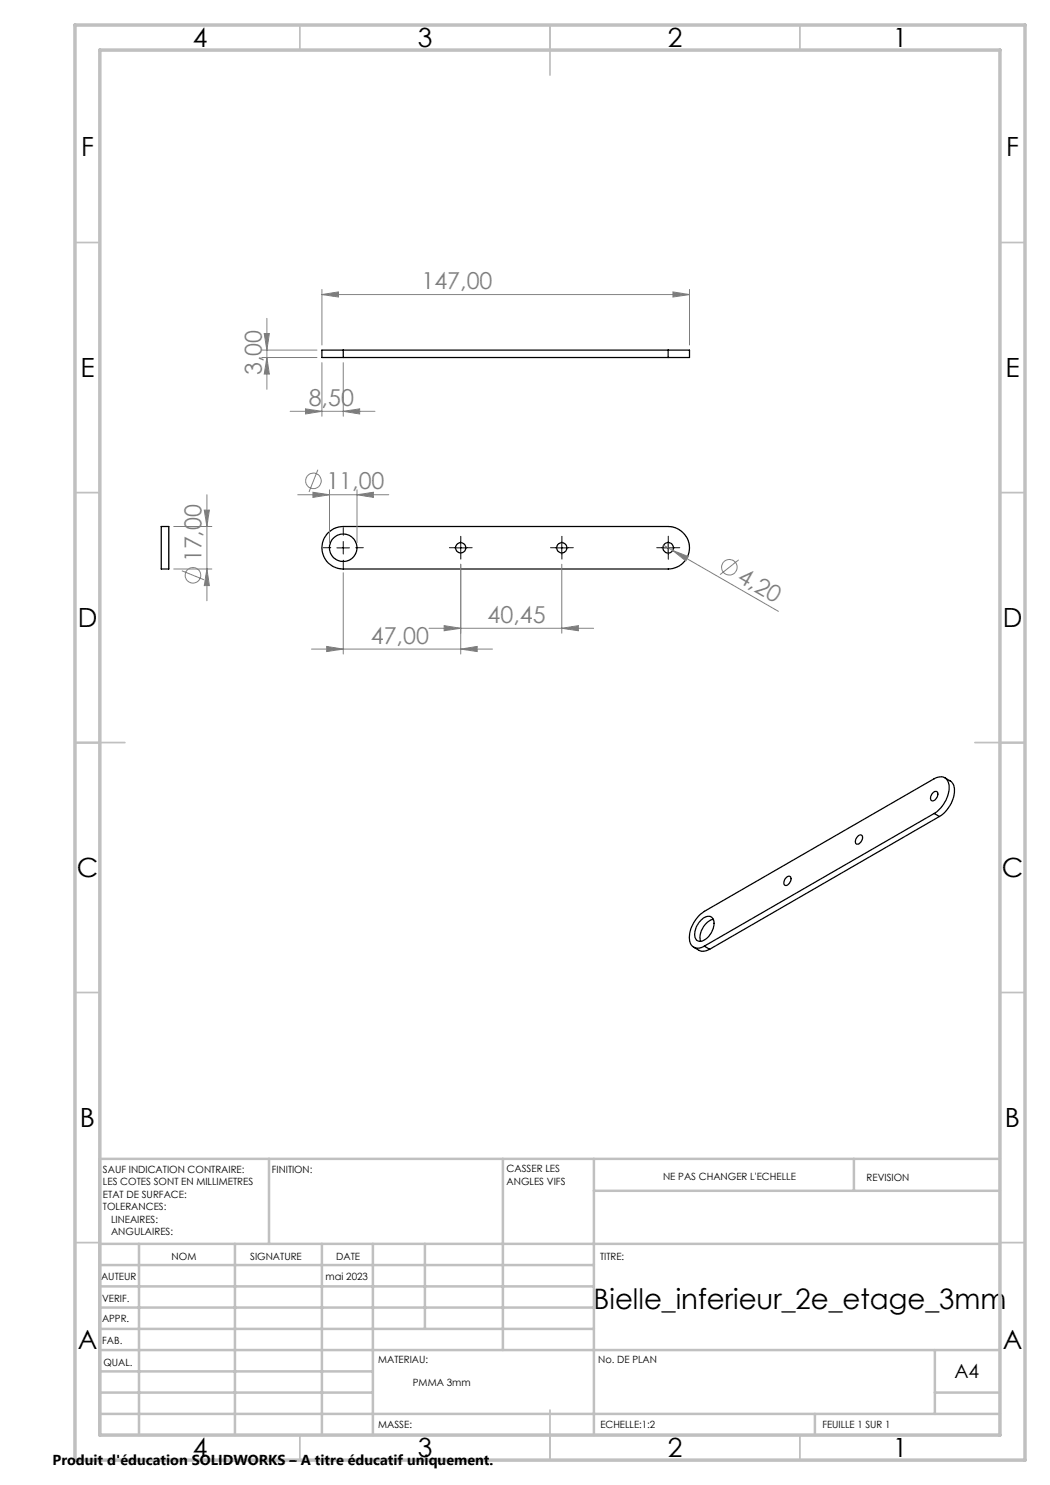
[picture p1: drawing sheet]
<svg xmlns="http://www.w3.org/2000/svg" width="210mm" height="297mm" viewBox="0 0 210 297" stroke-linecap="round" stroke-linejoin="round" font-family="sans-serif">
<g fill="none" stroke="#000" stroke-width=".25">
<path d="M68.7 70h-4.3v1.5h4.3M68.7 71.5h64.9M68.7 70v1.5M68.7 70h64.9M133.6 70h4.3v1.5h-4.3M133.6 70v1.5M32.2 105.3h1.6v8.5h-1.6zM65.6 106.6l1.2-.9 .9-.3 1-.1h64.9a4.3 4.3 0 0 1 4.3 4.3 4.3 4.3 0 0 1-4.3 4.2h-64.9a4.2 4.2 0 0 1-4-2.6 4.2 4.2 0 0 1 .9-4.6zM186.7 158.5a.55 .55 0 0 1 .8-.1 .55 .55 0 0 1 0 .8 1 1 0 0 1-1.2 .9 1.23 1.23 0 0 1 .4-1.6zM188.9 155.5a2.8 2.8 0 0 1 1.7 1.3 5.5 5.5 0 0 1-1.7 5.8l-1 .7M157.2 175.6a.58 .58 0 0 1 .8-.3 .58 .58 0 0 1 .2 .9 1.07 1.07 0 0 1-1.3 .8 1.14 1.14 0 0 1 .3-1.4zM171.6 167.2a.54 .54 0 0 1 .8-.1 .54 .54 0 0 1 0 .8 1.05 1.05 0 0 1-1.2 .9 1.23 1.23 0 0 1 .4-1.6z"/>
<path d="M186.8 162.7a6 6 0 0 0 2.9-6.2 1.74 1.74 0 0 0-2.9-.8l-45.9 26.6a6.5 6.5 0 0 0-3 5.9 1.77 1.77 0 0 0 3 1M186.8 162.7l-45.9 26.5M186.8 162.7l1.1 .6M187.9 163.3l-46 26.6M138.7 189.4a2.67 2.67 0 0 0 1.9 .8l1.3-.3M140.2 184a1.47 1.47 0 0 1 2.5-.2 3.7 3.7 0 0 1-2.7 4.5 1.45 1.45 0 0 1-1-2.1l.3-1zM140.9 189.2l1 .7M142.7 183.9a3.8 3.8 0 0 0-2.6 4.4"/>
<circle cx="68.6" cy="109.5" r="2.75"/>
<circle cx="92.2" cy="109.6" r="1.02"/>
<circle cx="112.4" cy="109.6" r="1.01"/>
<circle cx="133.6" cy="109.6" r="1.05"/>
</g>
<g fill="none" stroke="#808080" stroke-width=".2">
<path d="M64.4 58.9l3.3-.5v1zM64.4 57.9v11.1M64.4 58.9h73.5M134.6 58.4l3.3 .5-3.3 .5zM137.9 57.9v11.1M52.4 70h11M52.4 71.5h11M52.8 66.7h1.1l-.5 3.3zM53.4 63.7v14.2M53.4 71.5l.5 3.3h-1.1zM64.4 72.5v10.8M68.7 72.5v10.8"/>
<path d="M41.4 99v21.2M58 82.3h17M59.5 99h18.3M61.1 81.8l3.3 .5-3.3 .5zM62.6 98.5l3.3 .5-3.3 .5zM63.6 93.9l-1.8 4.5M65.9 98v10.5M68.7 82.3l3.2-.5v1zM71.4 99l3.3-.5v1zM71.4 98v10.5M34.7 105.3h7.7M34.7 113.8h7.7"/>
<path d="M36.4 114.2l4.4 1.8M40.9 102h1l-.5 3.3zM41.4 113.8l.5 3.3h-1zM68.7 114.5v16.3M92.1 112.9v17.9M112.4 112.9v13.7M132.7 109l23 13.3M134.5 110.1l3.2 1.2-.5 .9zM147.7 112l-3.7 2.9M62.3 129.8h36.2M65.3 129.3l3.4 .5-3.4 .5zM85.8 125.7h32.9"/>
<path d="M88.8 125.1l3.3 .6-3.3 .4zM92.1 129.8l3.3-.5v1zM112.4 125.7l3.3-.6v1z"/>
<circle cx="62.7" cy="96.2" r="1.56"/>
<circle cx="38.6" cy="115.1" r="1.55"/>
<circle cx="145.9" cy="113.5" r="1.56"/>
</g>
<g fill="none" stroke="#000" stroke-width=".2" stroke-dasharray="30.5 1.3 1.3 1.3">
<path d="M66.2 109.5h-1.5M68.7 107v-1.5M68.7 112v1.5M71.2 109.5h1.5M90.9 109.5h-1M92.2 108.3v-1M92.2 110.8v1M93.4 109.5h1M111.1 109.5h-1M112.4 108.3v-1M112.4 110.8v1M113.6 109.5h1.1"/>
<path d="M132.4 109.5h-1M133.7 108.3v-1.1M133.7 110.8v1M134.9 109.5h1.1"/>
</g>
<path d="M67.4 109.6h2.5M68.7 108.3v2.5M90.9 109.6h2.5M92.1 108.3v2.5M111.1 109.6h2.5M112.4 108.3v2.5M132.4 109.6h2.5M133.6 108.3v2.5" fill="none" stroke="#000" stroke-width=".2"/>
<g fill="none" stroke="#c0c0c0" stroke-width=".35">
<path d="M60 5v5M110 5v10M160 5v5M15 48.5h5M200 48.5h5M15 98.5h5M200 98.5h5M15 148.5h10M195 148.5h10M15 198.5h5M200 198.5h5M15 248.5h5"/>
<path d="M200 248.5h5M60 287v5M110 282v10M160 287v5"/>
</g>
<g fill="none" stroke="#c0c0c0" stroke-width=".5">
<path d="M53.8 231.8v17M100.6 231.8v38.2M118.8 231.8v55.2M118.8 238.2h81.2M170.8 231.8v6.4M200 231.8h-180v55.2M20 248.8h180M20 257.3h98.8M20 253h98.8M27.8 248.8v38.2M47 248.8v38.2M64.4 248.8v38.2"/>
<path d="M74.6 248.8v38.2M85 248.8v17M20 265.8h98.8M20 261.5h98.8M20 278.5h54.6M20 274.3h54.6M20 270h180M187 278.5h13M187 270v12.8M20 282.8h180M163 282.8v4.2"/>
</g>
<path d="M15 5h190v287h-190zM20 10h180v277h-180z" fill="none" stroke="#c0c0c0" stroke-width=".7"/>
<g fill="#808080">
<path d="M134.5 110.1l3.2 1.2-.5 .9z"/>
<path d="M112.4 125.7l3.3-.6v1zM88.8 125.1l3.3 .6-3.3 .4zM134.6 58.4l3.3 .5-3.3 .5zM64.4 58.9l3.3-.5v1zM68.7 82.3l3.2-.5v1zM61.1 81.8l3.3 .5-3.3 .5z"/>
<path d="M62.6 98.5l3.3 .5-3.3 .5zM71.4 99l3.3-.5v1zM65.3 129.3l3.4 .5-3.4 .5zM92.1 129.8l3.3-.5v1z"/>
<path d="M52.8 66.7h1.1l-.5 3.3zM53.4 71.5l.5 3.3h-1.1zM40.9 102h1l-.5 3.3zM41.4 113.8l.5 3.3h-1z"/>
</g>
<text font-size="5.6" x="118.7" y="261.8">Bielle_inferieur_2e_etage_3mm</text>
<g font-size="5.3">
<text x="38.5" y="9.5">4</text>
<text x="83.5" y="9.5">3</text>
<text x="133.6" y="9.5">2</text>
<text x="178.6" y="9.5">1</text>
<text x="16.2" y="31.2">F</text>
<text x="201.2" y="31.2">F</text>
<text x="16.1" y="75.5">E</text>
<text x="201.1" y="75.5">E</text>
<text x="15.5" y="125.5">D</text>
<text x="200.5" y="125.5">D</text>
<text x="15.4" y="175.5">C</text>
<text x="200.4" y="175.5">C</text>
<text x="16" y="225.5">B</text>
<text x="201" y="225.5">B</text>
<text x="15.5" y="269.7">A</text>
<text x="200.5" y="269.7">A</text>
<text x="38.5" y="291.5">4</text>
<text x="83.5" y="291.5">3</text>
<text x="133.6" y="291.5">2</text>
<text x="178.6" y="291.5">1</text>
</g>
<g font-size="4.7" fill="#808080">
<text x="84.3" y="57.9">147,00</text>
<text x="52.4" y="75" transform="rotate(-90 52.4 75)">3,00</text>
<text x="61.7" y="81.2">8,50</text>
<text x="65.3" y="97.9">11,00</text>
<text x="40.3" y="112.5" transform="rotate(-90 40.3 112.5)">17,00</text>
<text x="147.3" y="116.2" transform="rotate(30 147.3 116.2)">4,20</text>
<text x="97.5" y="124.6">40,45</text>
<text x="74.2" y="128.8">47,00</text>
</g>
<text font-size="3.9" x="190.9" y="275.5">A4</text>
<text font-size="2.9" x="10.5" y="292.9">Produit d'éducation SOLIDWORKS – A titre éducatif uniquement.</text>
<g font-size="2">
<text x="20.6" y="234.6">SAUF INDICATION CONTRAIRE:</text>
<text x="20.6" y="237.1">LES COTES SONT EN MILLIMETRES</text>
<text x="20.6" y="239.6">ETAT DE SURFACE:</text>
<text x="54.4" y="234.6">FINITION:</text>
<text x="101.3" y="234.5">CASSER LES</text>
<text x="101.3" y="237">ANGLES VIFS</text>
<text x="132.6" y="236">NE PAS CHANGER L'ECHELLE</text>
<text x="173.3" y="236.2">REVISION</text>
<text x="20.6" y="242.1">TOLERANCES:</text>
<text x="22.2" y="244.6">LINEAIRES:</text>
<text x="22.2" y="247.1">ANGULAIRES:</text>
<text x="34.3" y="252">NOM</text>
<text x="50" y="251.9">SIGNATURE</text>
<text x="67.2" y="251.9">DATE</text>
<text x="120" y="251.9">TITRE:</text>
<text x="20.2" y="256.1">AUTEUR</text>
<text x="65.1" y="255.9">mai 2023</text>
<text x="20.4" y="260.3">VERIF.</text>
<text x="20.4" y="264.4">APPR.</text>
<text x="20.5" y="268.8">FAB.</text>
<text x="20.7" y="273.1">QUAL.</text>
<text x="75.7" y="272.5">MATERIAU:</text>
<text x="119.6" y="272.5">No. DE PLAN</text>
<text x="82.6" y="277.2">PMMA 3mm</text>
<text x="75.6" y="285.5">MASSE:</text>
<text x="120.1" y="285.6">ECHELLE:1:2</text>
<text x="164.5" y="285.6">FEUILLE 1 SUR 1</text>
</g>
</svg>
